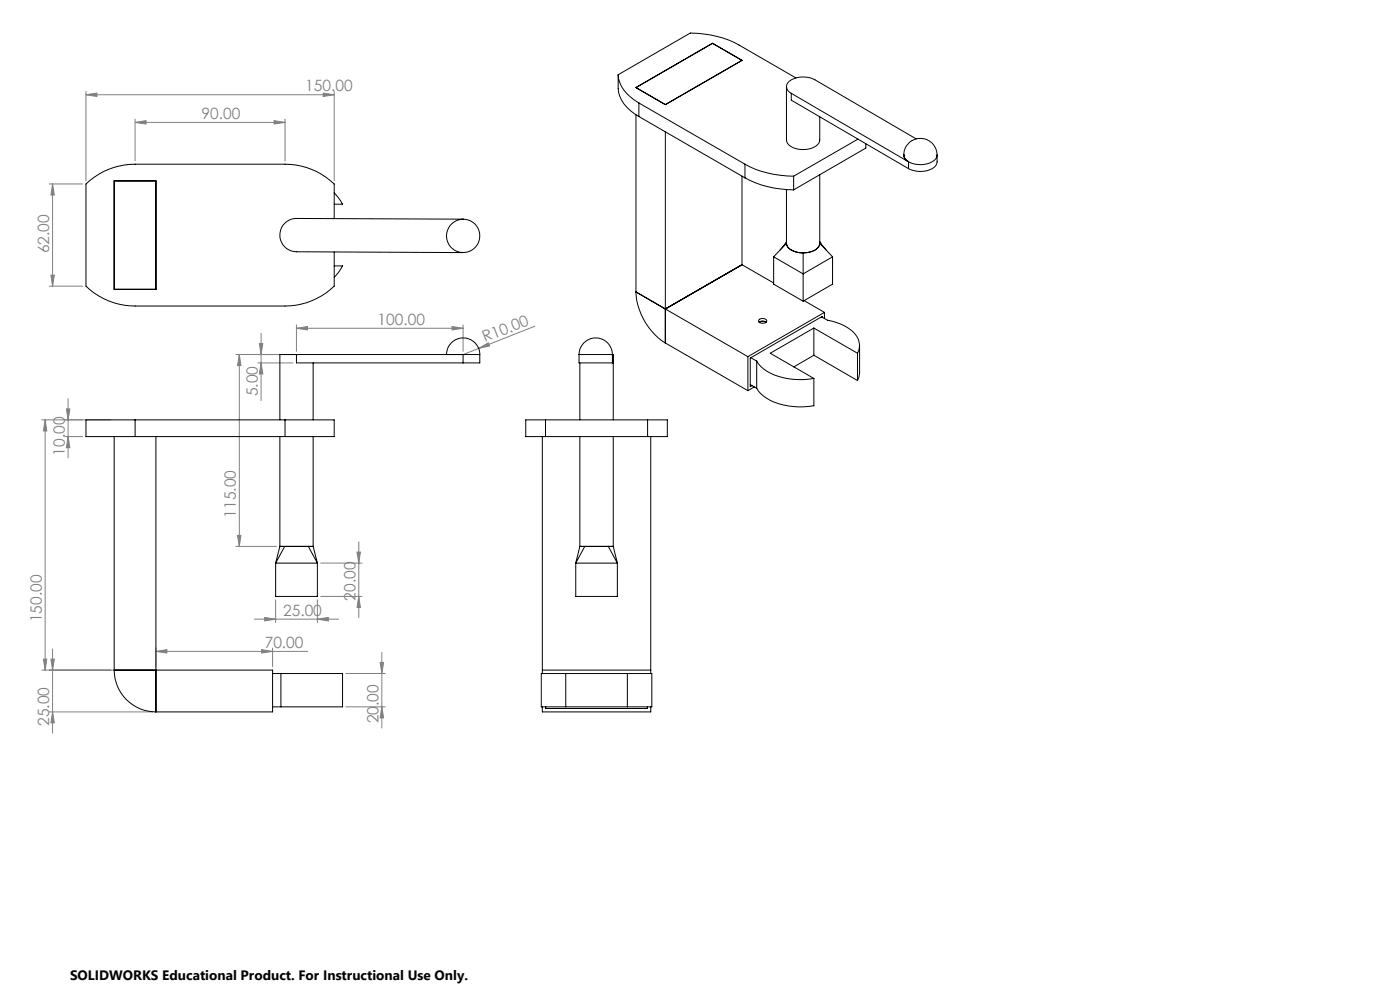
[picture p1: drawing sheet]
<svg xmlns="http://www.w3.org/2000/svg" width="420mm" height="297mm" viewBox="0 0 420 297" stroke-linecap="round" stroke-linejoin="round" font-family="sans-serif">
<g fill="none" stroke="#808080" stroke-width=".3">
<path d="M25.8 28.4l3.3-.5v1zM25.8 27.4v26.7M25.8 28.4h74.5M40.5 36.7l3.3-.5v1zM40.5 35.7v12.5M40.5 36.7h45M82.2 36.2l3.3 .5-3.3 .5zM85.5 35.7v12.5M96.9 27.9l3.4 .5-3.4 .5zM100.3 27.4v26.7M14.8 55.1h10M15.8 55.1v30.7"/>
<path d="M15.8 55.1l.5 3.4h-1zM14.8 85.8h10M15.3 82.5h1l-.5 3.3zM78.3 99.9v20.1M88.9 98.4l3.3-.5v1zM88.9 97.4v7.9M88.9 98.4h50M135.6 97.9l3.3 .5-3.3 .5zM138.9 97.4v7.9M160.5 97.8l-16.9 6.6M20.4 119.5v17.7M70.8 106.3h17.1"/>
<path d="M71.8 106.3v57.5M71.8 106.3l.5 3.3h-1zM77.3 108.8h10.6M77.8 103h1l-.5 3.3zM78.3 108.8l.5 3.3h-1zM143.6 104.4l2.9-1.7 .4 1zM143.6 104.4l-4.6 1.9M12.5 125.8h20.8M13.5 125.8v75M13.5 125.8l.5 3.3h-1zM19.4 130.8h5.4M19.9 122.6h1.1l-.6 3.2z"/>
<path d="M20.4 130.8l.6 3.4h-1.1zM70.8 163.8h12.1M71.3 160.5h1l-.5 3.3zM82.7 179.8v6.8M95.2 179.8v6.8M96.2 168.8h12.4M96.2 178.7h12.4M107.1 165.4h1l-.5 3.4zM107.6 162.4v22.7M107.6 178.7l.5 3.4h-1zM13 197.6h1l-.5 3.2zM15.3 197.6h1l-.5 3.2z"/>
<path d="M15.8 194.5v25.2M46.8 195.2l3.3-.5v1zM46.8 194.2v5.6M46.8 195.2h45.5M76.3 185.6h25.3M78.5 194.7l3.3 .5-3.3 .5zM79.4 185.1l3.3 .5-3.3 .5zM81.8 194.2v5.6M95.2 185.6l3.3-.5v1zM114.1 198.5h1l-.6 3.4zM114.5 195.5v22.7M12.5 200.8h33.3"/>
<path d="M14.8 213.4h31M15.8 213.4l.5 3.2h-1zM103.8 201.9h11.8M103.8 211.8h11.8M114.5 211.8l.6 3.4h-1z"/>
</g>
<g fill="#808080">
<path d="M143.6 104.4l2.9-1.7 .4 1z"/>
<path d="M79.4 185.1l3.3 .5-3.3 .5zM95.2 185.6l3.3-.5v1zM46.8 195.2l3.3-.5v1zM78.5 194.7l3.3 .5-3.3 .5zM40.5 36.7l3.3-.5v1zM82.2 36.2l3.3 .5-3.3 .5zM25.8 28.4l3.3-.5v1zM96.9 27.9l3.4 .5-3.4 .5z"/>
<path d="M88.9 98.4l3.3-.5v1zM135.6 97.9l3.3 .5-3.3 .5z"/>
<path d="M20.4 130.8l.6 3.4h-1.1zM19.9 122.6h1.1l-.6 3.2zM15.3 82.5h1l-.5 3.3zM15.8 55.1l.5 3.4h-1z"/>
<path d="M15.3 197.6h1l-.5 3.2zM15.8 213.4l.5 3.2h-1zM13.5 125.8l.5 3.3h-1zM13 197.6h1l-.5 3.2zM71.8 106.3l.5 3.3h-1zM71.3 160.5h1l-.5 3.3zM77.8 103h1l-.5 3.3zM78.3 108.8l.5 3.3h-1zM107.1 165.4h1l-.5 3.4zM107.6 178.7l.5 3.4h-1zM114.1 198.5h1l-.6 3.4zM114.5 211.8l.6 3.4h-1z"/>
</g>
<g fill="none" stroke="#000" stroke-width=".3">
<path d="M185.5 22.4a10.8 10.8 0 0 0 6.2 8.5M185.5 22.4l21.6-12.5a30.8 30.8 0 0 1 14.6 3.6l17.1 9.9M185.5 22.4a11 11 0 0 0 1.6 8.7 14.8 14.8 0 0 0 4.6 3.8M190.8 26.2l22.9-13.2 8.9 5.1-23 13.3zM190.8 34.4v53.1M191.7 30.9l31.8 18.3M191.7 30.9v4M191.7 34.9l31.8 18.4M199.6 39.5v63.3M235.9 26v15.9a4.2 4.2 0 0 0 4.7 2.9 5 5 0 0 0 5.3-2.5v-7.3M237.4 28a2.14 2.14 0 0 1-1.5-2.1 2.14 2.14 0 0 1 1.5-2 7.8 7.8 0 0 1 7.1 0l30.3 17.7M237.4 28l35.2 20.5"/>
<path d="M237.4 28v2l35.2 20.5M34.3 54.2h12.5v32.5h-12.5zM100.3 57.8l1.1 1.3 1.4 2.1h-2.5M222.6 52.8v26.5M223.5 53.3a30.8 30.8 0 0 0 14.6 3.6M223.5 49.2a30.8 30.8 0 0 0 14.6 3.6M223.5 49.2v4.1M235.9 56.8v16.1M238.1 52.8v4.1M245.9 52.4v20.5M257.4 41.7l-19.3 11.1M259.8 43.1v1.3l-21.7 12.5"/>
<path d="M271.1 46.5a5 5 0 0 1 5-5 5 5 0 0 1 5 5M271.1 46.5h.1M271.1 46.5a2.63 2.63 0 0 0 1.5 2M271.1 46.5a3.4 3.4 0 0 0 3.5 2.7 6.5 6.5 0 0 0 6.2-1.7l.3-1M272.6 48.5v2M281.1 46.5v2a3.4 3.4 0 0 1-3.1 2.7 8.2 8.2 0 0 1-5.4-.7M100.3 65.5v-10.4a21.5 21.5 0 0 0-14.8-5.9h-45a21.4 21.4 0 0 0-14.7 5.9v30.7a21.2 21.2 0 0 0 14.7 5.9h45a21.4 21.4 0 0 0 14.8-5.9v-10.3M100.3 79.7h2.5l-1.4 2.1-1.1 1.3M139 65.7l-50-.2a5 5 0 0 0-5 4.9 5 5 0 0 0 4.9 5.1l50 .2M222.6 79.3l-23 13.3M222.6 79.3l9.5 5.5M232.1 77l8.8 5.1 8.9-5.1"/>
<path d="M232.1 77v8.2l8.8 5.1M235.9 72.4l-1.8 2.5M235.9 72.9v.1a3.4 3.4 0 0 0 3 2.6 6.9 6.9 0 0 0 6.5-1.4l.5-1.3M235.9 72.9a3.8 3.8 0 0 0 4.1 2.8l.9 .1M235.9 72.9l-3.8 4.1M240.9 75.8v14.5M245.9 72.4l1.9 2.5M245.9 72.9a3.3 3.3 0 0 1-3 2.7l-2 .2M245.9 72.9l3.9 4.1M249.8 77v8.2l-8.9 5.1M190.8 87.5a19.5 19.5 0 0 0 8.8 15.3M190.8 87.5l33.6 19.4"/>
<path d="M227.6 95.9l1.2-.4a.92 .92 0 0 1 1.1 .9l-1.1 .5a.88 .88 0 0 1-1.2-1zM227.8 96.6l1-.3 1 .3M241.2 90.1l6.1 3.5M244.2 98.3l-13.1 7.6 13.1 7.5M244.2 98.3l13 7.6M244.2 98.3v8.2M246.5 95l1.7 1a13.5 13.5 0 0 1 8.7 4.6 4.9 4.9 0 0 1 .3 5.3M246.6 95v-.1l-21.5 12.4v8.6l.5-.3M247.3 93.6l-22.9 13.3M247.3 93.6v1.9M88.9 106.3h-4.9v19.5M88.9 106.3h50v2.5"/>
<path d="M88.9 106.3v2.5h50M93.9 108.8v17M133.9 106.3h.1M133.9 106.3a5 5 0 0 1 5-5 5 5 0 0 1 5 5M133.9 106.3h10M143.9 106.3v2.5h-5M173.7 106.3a5 5 0 0 1 5-5 5 5 0 0 1 5 5M173.7 106.3v2.5h10M173.7 106.3h10M174 108.8v17M183.7 106.3h.1M183.7 106.3h.3v19.5"/>
<path d="M183.7 108.8h.3M183.7 106.3v2.5M199.6 102.8l24.8 14.3M224.4 106.9v10.2M225.1 115.2l1.9 1.2M225.2 107.2l1.8 1M226.3 116l-1.9 1.1M227 108.2a12.1 12.1 0 0 0 8.1 5l4.5 .6 4.6-.4M227 108.2v8.2M244.2 113.4v8.2a20.5 20.5 0 0 1-15.1-2.9l-1.6-1.5-.5-.8M244.2 106.5l13 7.5M244.2 106.5l-6 3.5"/>
<path d="M257.2 105.9v8.1M257.9 103.5v8.2l-.7 2.3M34.3 130.8v70M40.5 125.8h-14.7v5h14.7M40.5 125.8v5M40.5 125.8h45M40.5 130.8h45M46.8 130.8v82.6M84 130.8v33M85.5 125.8h14.8v5h-14.8M85.5 125.8v5M93.9 130.8v33"/>
<path d="M162.7 130.8v71.1M163.7 125.8h-6v5h6M163.7 125.8h30.6M163.7 130.8h30.6M163.7 125.8v5M174 130.8v33M184 130.8v33M194.3 125.8h5.9v5h-5.9M194.3 125.8v5M195.2 130.8v71.1M82.7 168.8h12.5M82.7 168.8v9.9h12.5v-9.9"/>
<path d="M84 163.8h9.9M84 163.8h1.4M84 163.8l-1.3 5M85.4 163.8h7.1M85.4 163.8l-2.7 5M92.5 163.8h1.4M92.5 163.8l2.7 5M93.9 163.8l1.3 5M172.7 168.8h12.5M172.7 168.8v9.9h12.5v-9.9M174 163.8h10M174 163.8h1.4"/>
<path d="M174 163.8l-1.3 5M175.4 163.8h7.1M175.4 163.8l-2.7 5M182.5 163.8h1.5M182.5 163.8l2.7 5M184 163.8l1.2 5M34.3 200.8a12.5 12.5 0 0 0 12.5 12.6M34.3 200.8h47.5v12.6h-35M81.8 211.8h2.5M81.8 201.9h2.5M84.3 201.9h18.5v9.9h-18.5M84.3 201.9v9.9"/>
<path d="M162.7 200.8h32.5M162.7 211.8v1.6h32.5v-1.6M163.7 211.8v.5h30.5v-.5M169.7 201.9h-7.3v9.9h7.3M169.7 211.8h18.5M169.7 201.9h18.5M169.7 201.9v9.9M188.2 201.9h7.3v9.9h-7.3M188.2 201.9v9.9"/>
<circle cx="138.9" cy="70.7" r="5"/>
</g>
<g font-size="4.7" fill="#808080">
<text x="91.6" y="27.4">150.00</text>
<text x="60.5" y="35.7">90.00</text>
<text x="14.8" y="75.9" transform="rotate(-90 14.8 75.9)">62.00</text>
<text x="113.3" y="97.3">100.00</text>
<text x="145.5" y="102.6" transform="rotate(-22 145.5 102.6)">R10.00</text>
<text x="77.3" y="118.7" transform="rotate(-90 77.3 118.7)">5.00</text>
<text x="19.4" y="136.6" transform="rotate(-90 19.4 136.6)">10.00</text>
<text x="70.8" y="155.1" transform="rotate(-90 70.8 155.1)">115.00</text>
<text x="106.6" y="180" transform="rotate(-90 106.6 180)">20.00</text>
<text x="84.9" y="184.5">25.00</text>
<text x="12.5" y="186.5" transform="rotate(-90 12.5 186.5)">150.00</text>
<text x="79.4" y="194.2">70.00</text>
<text x="14.8" y="217.6" transform="rotate(-90 14.8 217.6)">25.00</text>
<text x="113.6" y="216.7" transform="rotate(-90 113.6 216.7)">20.00</text>
</g>
<text font-size="4.1" x="21" y="293.7">SOLIDWORKS Educational Product. For Instructional Use Only.</text>
</svg>
